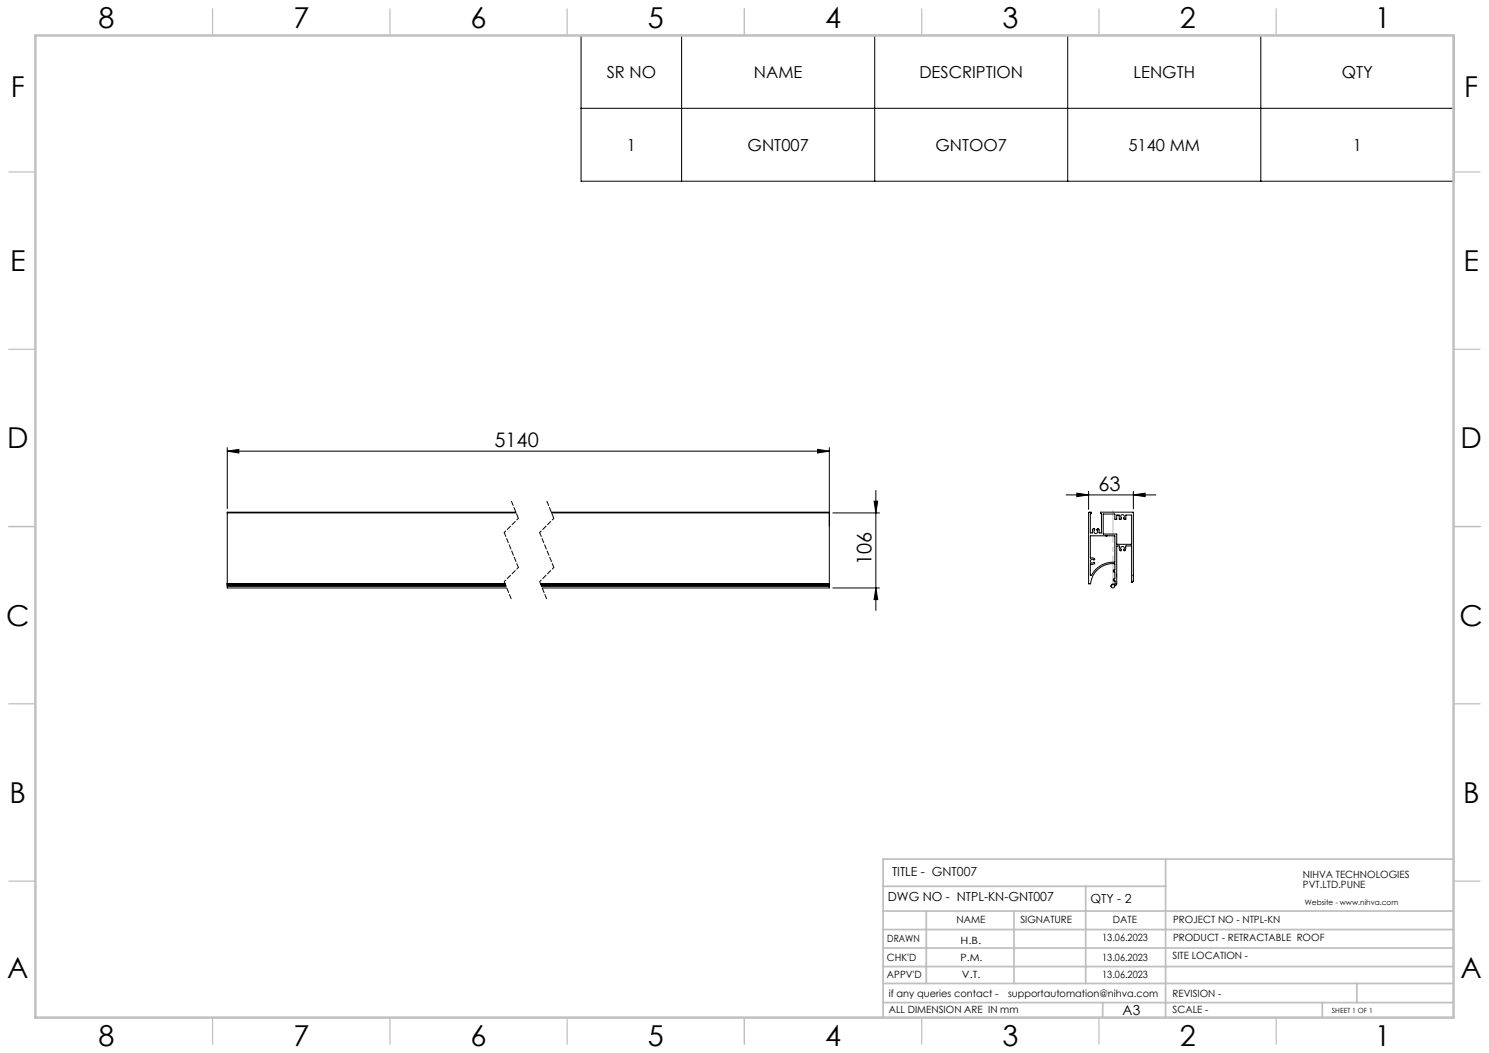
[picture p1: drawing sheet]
<svg xmlns="http://www.w3.org/2000/svg" width="420mm" height="297mm" viewBox="0 0 420 297" stroke-linecap="round" stroke-linejoin="round" font-family="sans-serif">
<g fill="none" stroke="#000" stroke-width=".28">
<path d="M163.9 10h246.2v41.1h-246.2zM192.3 10v41.1M246.7 10v41.1M301.2 10v41.1M355.6 10v41.1M163.9 30.5h246.2M64.1 127.2l3.3-.5v1.1zM64.1 126.3v17.2M64.1 127.2h169.8M230.6 126.7l3.3 .5-3.3 .6zM233.9 126.3v38.3M247.1 138.3v33.9"/>
<path d="M300.7 139.6h25.3M303.7 139.1l3.4 .5-3.4 .5zM307.1 138.6v5.1M319.7 139.6l3.3-.5v1zM319.7 138.6v4.9M64.1 144.7v19.9M64.1 144.7h81.5M145.5 144.5h-81.4v.2M155.5 144.5h78.4v.2h-78.3M234.9 144.7h13.2M246.6 141.4h1l-.5 3.3zM307.1 144.5h.7v.3l-.2 .1v5.4h.6v-1.1l.4-.1 .2 .3a.57 .57 0 0 0-.2 .9 .57 .57 0 0 0 .9 0 .57 .57 0 0 0-.1-.9l.2-.3 .3 .1 .1 1.1h.7v-5.4l-.3-.1 .1-.3h9.2v19.4l-.4 .4-.1-10.3h-1.7a.96 .96 0 0 1-.5 1.3v-.1a.58 .58 0 0 0 .1-.9 .58 .58 0 0 0-.9 0 .58 .58 0 0 0 .1 .9v.1a.64 .64 0 0 1-.6-.4 .64 .64 0 0 1 .1-.7l-.1-.2h-.7v10.7l-.5 .5a.6 .6 0 0 1-1 .5l-.1-.5a.57 .57 0 0 1 .4-.5 .57 .57 0 0 1 .6 .1l.1-.9-.5-.1v-.5h.5v-2h-.5v-.5l.5-.1v-1.6a6.4 6.4 0 0 0-6.9 5.6l-.5-.1z"/>
<path d="M307.6 151.1l6.9 .1-.1 7.4a7.3 7.3 0 0 0-6.7 3.7l-.1-3.3 .4 .2a.54 .54 0 0 0 .8-.5l-.1-.1a.58 .58 0 0 1-1 0 .58 .58 0 0 1 .4-.9l.7 .2a.69 .69 0 0 0-.5-.6 .69 .69 0 0 0-.7 .2zM311.2 145h3.2l.1 1.5h.5v-1.2h.7v1.1l.5 .1 .1-.3a.56 .56 0 0 1-.1-.8 .56 .56 0 0 1 .9 0 .56 .56 0 0 1-.2 .8l.2 .3 .5-.1v-1.1h1.6v8.2h-4.2l-.1-2.9h-3.7zM312.2 151.1h.1M64.1 164.6v.1M64.1 165.2v.1M64.1 165.3v.5h78.8M64.1 164.8v.4M64.1 164.8h.1M64.1 164.7v.1M64.1 164.7h.1M64.1 164.7h78.4M64.1 164.6h78.3"/>
<path d="M64.1 165.2h78.6M64.1 165.3h78.6M64.1 164.8h78.4M152.4 164.6h81.5M152.4 164.7h81.5M152.5 164.7h81.4M152.5 164.8h81.4M152.7 165.2h81.2M152.7 165.3h81.2M233.9 164.6v.1M233.9 165.2v.1M233.9 165.3v.5h-81"/>
<path d="M233.9 164.8v.4M233.9 164.8h.1M233.9 164.7v.1M233.9 164.7h.1M234.9 165.8h13.2M247.1 165.8l.5 3.3h-1z"/>
</g>
<path d="M144.2 141.3l2 4.9M154.2 141.3l2 4.9M142.2 164.1l2 4.9M152.2 164.1l2 4.9" fill="none" stroke="#000" stroke-width=".28" stroke-dasharray="1.3 .6" stroke-dashoffset="-.1"/>
<path d="M146.2 146.2l-4 4M156.2 146.2l-4 4M146.2 160.1l-4 4M156.2 160.1l-4 4" fill="none" stroke="#000" stroke-width=".28" stroke-dasharray="1.3 .6" stroke-dashoffset=".7"/>
<path d="M142.2 150.2l4 9.9M152.2 150.2l4 9.9" fill="none" stroke="#000" stroke-width=".28" stroke-dasharray="1.3 .6" stroke-dashoffset=".1"/>
<path d="M313.9 165.8v-21.8" fill="none" stroke="#c0c0c0" stroke-width=".28" stroke-dasharray="15.2 1.3 1.3 1.3" stroke-dashoffset="6.3"/>
<g fill="none" stroke="#c0c0c0" stroke-width=".35">
<path d="M60 2.5v7.5M110 2.5v7.5M160 2.5v7.5M210 2.5v7.5M260 2.5v7.5M310 2.5v7.5M360 2.5v7.5M2.5 48.5h7.5M410 48.5h7.5M2.5 98.5h7.5M410 98.5h7.5M2.5 148.5h7.5"/>
<path d="M410 148.5h7.5M2.5 198.5h7.5M410 198.5h7.5M2.5 248.5h7.5M410 248.5h7.5M60 287v7.5M110 287v7.5M160 287v7.5M210 287v7.5M260 287v7.5M310 287v7.5M360 287v7.5"/>
</g>
<g fill="none" stroke="#c0c0c0" stroke-width=".5">
<path d="M249.1 257h160.9M249.1 250h79.7M261.3 257v20.4M286 257v20.4M306.2 250v27.4M328.8 242.3v44.7M410 242.3h-160.9v44.7M249.1 272.6h160.9M249.1 267.4h160.9M249.1 262.2h160.9M249.1 277.4h160.9M382.7 277.4v5.4"/>
<path d="M249.1 282.8h160.9M311 282.8v4.2M373 282.8v4.2"/>
</g>
<path d="M10 10h400v277h-400z" fill="none" stroke="#c0c0c0" stroke-width=".7"/>
<g fill="#000">
<path d="M64.1 127.2l3.3-.5v1.1zM230.6 126.7l3.3 .5-3.3 .6z"/>
<path d="M303.7 139.1l3.4 .5-3.4 .5zM319.7 139.6l3.3-.5v1z"/>
<path d="M247.1 165.8l.5 3.3h-1zM246.6 141.4h1l-.5 3.3z"/>
</g>
<g font-size="8.1">
<text x="27.8" y="8">8</text>
<text x="82.8" y="8">7</text>
<text x="132.8" y="8">6</text>
<text x="182.8" y="8">5</text>
<text x="232.8" y="8">4</text>
<text x="282.8" y="8">3</text>
<text x="332.8" y="8">2</text>
<text x="387.8" y="8">1</text>
<text x="3" y="27.2">F</text>
<text x="413" y="27.2">F</text>
<text x="2.8" y="76.5">E</text>
<text x="412.8" y="76.5">E</text>
<text x="2" y="126.5">D</text>
<text x="412" y="126.5">D</text>
<text x="1.7" y="176.5">C</text>
<text x="411.7" y="176.5">C</text>
<text x="2.7" y="226.5">B</text>
<text x="412.7" y="226.5">B</text>
<text x="2" y="275.7">A</text>
<text x="412" y="275.7">A</text>
<text x="27.8" y="295">8</text>
<text x="82.8" y="295">7</text>
<text x="132.8" y="295">6</text>
<text x="182.8" y="295">5</text>
<text x="232.8" y="295">4</text>
<text x="282.8" y="295">3</text>
<text x="332.8" y="295">2</text>
<text x="387.8" y="295">1</text>
</g>
<g font-size="5.6">
<text x="139.5" y="126">5140</text>
<text x="309.9" y="138.3">63</text>
<text x="245.9" y="159.4" transform="rotate(-90 245.9 159.4)">106</text>
</g>
<g font-size="4.7">
<text x="171.1" y="21.9">SR NO</text>
<text x="212.7" y="21.9">NAME</text>
<text x="259.3" y="21.9">DESCRIPTION</text>
<text x="319.7" y="21.9">LENGTH</text>
<text x="378.5" y="21.9">QTY</text>
<text x="176.8" y="42.5">1</text>
<text x="210.9" y="42.5">GNT007</text>
<text x="263.9" y="42.5">GNTOO7</text>
<text x="318.3" y="42.5">5140 MM</text>
<text x="381.6" y="42.5">1</text>
</g>
<text font-size="3.9" x="316.7" y="286.4">A3</text>
<g font-size="3.5">
<text x="251.6" y="247">TITLE - GNT007</text>
<text x="250.4" y="254.2">DWG NO - NTPL-KN-GNT007</text>
<text x="307.6" y="254.8">QTY - 2</text>
</g>
<g font-size="2.8">
<text x="367.5" y="247.7">NIHVA TECHNOLOGIES</text>
<text x="367.5" y="250.5">PVT.LTD.PUNE</text>
<text x="269.8" y="260.4">NAME</text>
<text x="287.8" y="260.4">SIGNATURE</text>
<text x="313.9" y="260.5">DATE</text>
<text x="330.9" y="260.5">PROJECT NO - NTPL-KN</text>
<text x="250.3" y="265.7">DRAWN</text>
<text x="270.9" y="266.1">H.B.</text>
<text x="310.9" y="265.5">13.06.2023</text>
<text x="330.9" y="265.5">PRODUCT - RETRACTABLE ROOF</text>
<text x="250.2" y="271.1">CHK'D</text>
<text x="250.2" y="275.8">APPV'D</text>
<text x="270.9" y="271.1">P.M.</text>
<text x="271.3" y="275.8">V.T.</text>
<text x="310.9" y="271.1">13.06.2023</text>
<text x="310.9" y="275.8">13.06.2023</text>
<text x="330.7" y="270.6">SITE LOCATION -</text>
<text x="250.7" y="281.1">if any queries contact -</text>
<text x="284.3" y="281.1">supportautomation@nihva.com</text>
<text x="330.7" y="281.1">REVISION -</text>
<text x="250.7" y="285.6">ALL DIMENSION ARE IN mm</text>
<text x="330.7" y="285.6">SCALE -</text>
</g>
<text font-size="2.1" x="368.1" y="255.1">Website - www.nihva.com</text>
<text font-size="2" x="375.7" y="285.6">SHEET 1 OF 1</text>
</svg>
